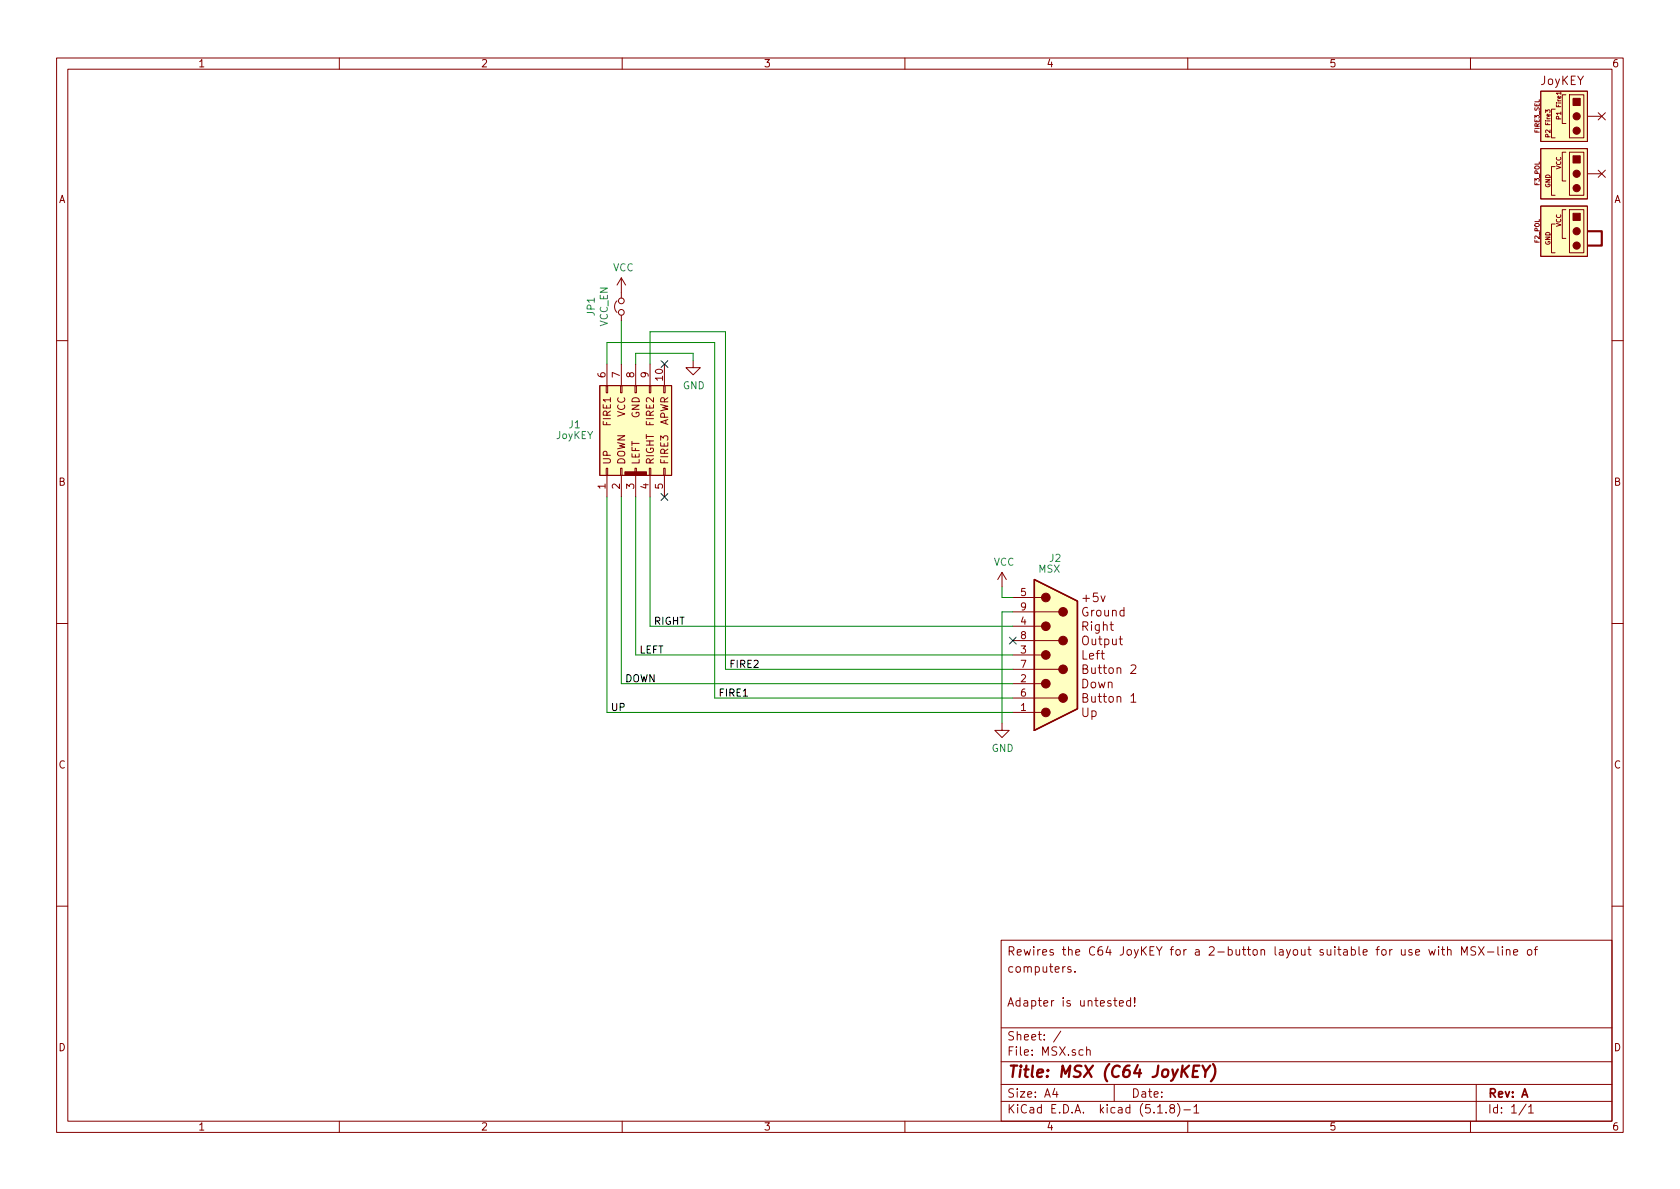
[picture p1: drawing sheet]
EESchema Schematic File Version 4
EELAYER 30 0
EELAYER END
$Descr A4 11693 8268
encoding utf-8
Sheet 1 1
Title "MSX (C64 JoyKEY)"
Date ""
Rev "A"
Comp ""
Comment1 "Adapter is untested!"
Comment2 ""
Comment3 "computers."
Comment4 "Rewires the C64 JoyKEY for a 2-button layout suitable for use with MSX-line of"
$EndDescr
$Comp
L c64_idc:C64_IDC_ADAPTER J1
U 1 1
P 4425 3000
F 0 "J1" V 4475 3425 50  0000 C CNN
F 1 "JoyKEY" V 4400 3425 50  0000 C CNN
F 2 "C64 IDC:IDC_Joystick" H 4425 3000 50  0001 C CNN
F 3 "~" H 4425 3000 50  0001 C CNN
	1    4425 3000
	0    -1   -1   0   
$EndComp
$Comp
L msx_joystick:MSX_Port J2
U 1 1
P 7350 4550
F 0 "J2" H 7300 5225 50  0000 L CNN
F 1 "MSX" H 7225 5150 50  0000 L CNN
F 2 "RND_DSUB:DSUB-9_Female_Edge" H 7350 4550 50  0001 C CNN
F 3 "" H 7350 4550 50  0001 C CNN
	1    7350 4550
	1    0    0    -1  
$EndComp
$Comp
L power:GND #PWR02
U 1 1
P 6975 5025
F 0 "#PWR02" H 6975 4775 50  0001 C CNN
F 1 "GND" H 6980 4852 50  0000 C CNN
F 2 "" H 6975 5025 50  0001 C CNN
F 3 "" H 6975 5025 50  0001 C CNN
	1    6975 5025
	1    0    0    -1  
$EndComp
$Comp
L power:GND #PWR01
U 1 1
P 4825 2500
F 0 "#PWR01" H 4825 2250 50  0001 C CNN
F 1 "GND" H 4830 2327 50  0000 C CNN
F 2 "" H 4825 2500 50  0001 C CNN
F 3 "" H 4825 2500 50  0001 C CNN
	1    4825 2500
	1    0    0    -1  
$EndComp
$Comp
L joykey_jumpers:JUMPER_SETTINGS_1 #1
U 1 1
P 10975 700
F 0 "#1" H 10875 825 50  0001 C CNN
F 1 "JUMPER_SETTINGS_1" H 10850 -450 50  0001 C CNN
F 2 "" H 10975 525 50  0001 C CNN
F 3 "~" H 10975 525 50  0001 C CNN
	1    10975 700 
	1    0    0    -1  
$EndComp
$Comp
L joykey_jumpers:JUMPER_NOT_CONNECTED #3
U 1 1
P 10975 1200
F 0 "#3" H 10975 1125 50  0001 C CNN
F 1 "JUMPER_NOT_CONNECTED" H 10975 1300 50  0001 C CNN
F 2 "" H 10975 1200 50  0001 C CNN
F 3 "" H 10975 1200 50  0001 C CNN
	1    10975 1200
	1    0    0    -1  
$EndComp
$Comp
L joykey_jumpers:JUMPER_NOT_CONNECTED #2
U 1 1
P 10975 800
F 0 "#2" H 10975 725 50  0001 C CNN
F 1 "JUMPER_NOT_CONNECTED" H 10975 900 50  0001 C CNN
F 2 "" H 10975 800 50  0001 C CNN
F 3 "" H 10975 800 50  0001 C CNN
	1    10975 800 
	1    0    0    -1  
$EndComp
Text Label 4450 4550 0    50   ~ 0
LEFT
Text Label 4550 4350 0    50   ~ 0
RIGHT
Text Label 4250 4950 0    50   ~ 0
UP
Text Label 4350 4750 0    50   ~ 0
DOWN
$Comp
L joykey_jumpers:JUMPER_CONNECTED #4
U 1 1
P 10975 1650
F 0 "#4" H 10975 1575 50  0001 C CNN
F 1 "JUMPER_NOT_CONNECTED" H 10975 1750 50  0001 C CNN
F 2 "" H 10975 1650 50  0001 C CNN
F 3 "" H 10975 1650 50  0001 C CNN
	1    10975 1650
	1    0    0    -1  
$EndComp
Text Label 5000 4850 0    50   ~ 0
FIRE1
Wire Wire Line
	4425 2525 4425 2450
Wire Wire Line
	4425 2450 4825 2450
Wire Wire Line
	4825 2450 4825 2500
$Comp
L power:VCC #PWR0101
U 1 1
P 6975 4075
F 0 "#PWR0101" H 6975 3925 50  0001 C CNN
F 1 "VCC" H 6990 4248 50  0000 C CNN
F 2 "" H 6975 4075 50  0001 C CNN
F 3 "" H 6975 4075 50  0001 C CNN
	1    6975 4075
	1    0    0    -1  
$EndComp
$Comp
L power:VCC #PWR0102
U 1 1
P 4325 2025
F 0 "#PWR0102" H 4325 1875 50  0001 C CNN
F 1 "VCC" H 4340 2198 50  0000 C CNN
F 2 "" H 4325 2025 50  0001 C CNN
F 3 "" H 4325 2025 50  0001 C CNN
	1    4325 2025
	1    0    0    -1  
$EndComp
Wire Wire Line
	4325 2225 4325 2525
Wire Wire Line
	4525 3450 4525 4350
Wire Wire Line
	4425 3450 4425 4550
Wire Wire Line
	4325 3450 4325 4750
Wire Wire Line
	4225 3450 4225 4950
Wire Wire Line
	4525 2300 5050 2300
Wire Wire Line
	4525 2300 4525 2525
Wire Wire Line
	4225 2375 4975 2375
Wire Wire Line
	4975 2375 4975 4850
Wire Wire Line
	4225 2375 4225 2525
Text Label 5075 4650 0    50   ~ 0
FIRE2
$Comp
L solder_select:Jumper_VCC JP1
U 1 1
P 4325 2125
F 0 "JP1" H 4325 2337 50  0000 C CNN
F 1 "VCC_EN" H 4325 2246 50  0000 C CNN
F 2 "solder_bridge:bridge" H 4325 2125 50  0001 C CNN
F 3 "~" H 4325 2125 50  0001 C CNN
	1    4325 2125
	0    -1   -1   0   
$EndComp
Wire Wire Line
	7050 4150 6975 4150
Wire Wire Line
	6975 4150 6975 4075
Wire Wire Line
	7050 4250 6975 4250
Wire Wire Line
	6975 4250 6975 5025
NoConn ~ 7050 4450
Wire Wire Line
	7050 4950 4225 4950
Wire Wire Line
	4975 4850 7050 4850
Wire Wire Line
	7050 4750 4325 4750
Wire Wire Line
	4425 4550 7050 4550
Wire Wire Line
	4525 4350 7050 4350
NoConn ~ 4625 3450
Wire Wire Line
	5050 4650 7050 4650
Wire Wire Line
	5050 2300 5050 4650
NoConn ~ 4625 2525
$EndSCHEMATC
